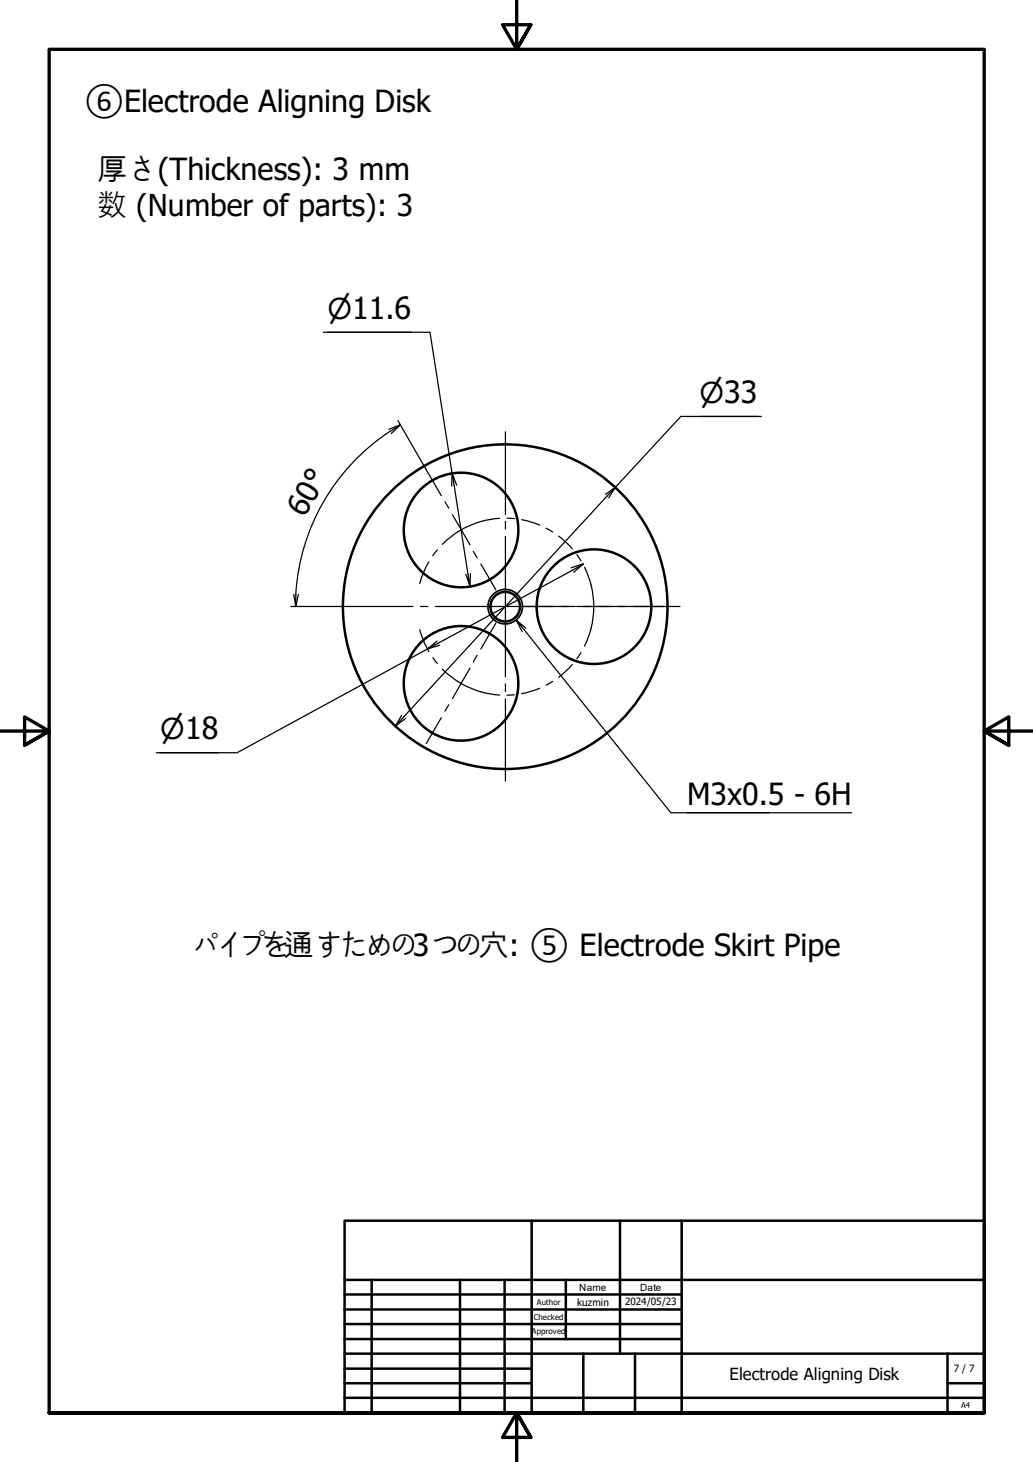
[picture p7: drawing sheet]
<svg xmlns="http://www.w3.org/2000/svg" width="210mm" height="297mm" viewBox="0 0 210 297" stroke-linecap="round" stroke-linejoin="round" font-family="sans-serif">
<!-- layer: Visible (ISO) -->
<g fill="none" stroke="#000" stroke-width=".51">
<circle cx="93.7" cy="107.7" r="11.6"/>
<circle cx="93.7" cy="138.8" r="11.6"/>
<circle cx="102.7" cy="123.3" r="3"/>
<circle cx="102.7" cy="123.3" r="33"/>
<circle cx="120.7" cy="123.3" r="11.6"/>
</g>
<!-- layer: Visible Narrow (ISO) -->
<circle cx="102.7" cy="123.3" r="3.5" fill="none" stroke="#000" stroke-width=".34"/>
<!-- layer: Border (ISO) -->
<path d="M105 0v10l-2.9-5h5.8l-2.9 5 2.9-5M0 148.5h10l-5-2.8v5.7l5-2.9-5 2.9M210 148.5h-10l5-2.8v5.7l-5-2.9 5 2.9M10 287v-277h190v277h-190h190M107.9 292l-2.9-5 2.9 5h-5.8l2.9-5v10" fill="none" stroke="#000" stroke-width=".68"/>
<!-- layer: Title (ISO) -->
<g fill="none" stroke="#000" stroke-width=".51">
<path d="M70 248h130v39h-130zM108 248v39M126 248v27M138.5 248v39M70 275h130M70 263h68.5M70 266.1h68.5M70 269h68.5M70 272.1h68.5M70 278.1h38M70 260h130M75.5 260v27"/>
<path d="M93.5 260v27M102.5 260v27M115 260v12.1M118.5 275v12M129 275v12M192.5 275v12M70 281h38M70 284h130M192.5 281h7.5"/>
</g>
<!-- layer: Center Mark (ISO) -->
<g fill="none" stroke="#000" stroke-width=".25">
<path d="M86.6 95.4l3.1 5.3M102.7 87.7v16.8M90.4 102l.8 1.2M91.9 104.6l3.6 6.1M96.2 112l.7 1.3M97.7 114.6l3.1 5.2M102.7 105.9v1.6M102.7 109v28.5M67.2 123.2h16.7M85.4 123.2h1.6M88.5 123.2h28.4M95.5 135.7l-3.6 6.2"/>
<path d="M96.9 133.1l-.7 1.4M100.8 126.6l-3.1 5.3M102.7 139v1.5M117.2 123.2h21M89.7 145.8l-3.1 5.3M91.2 143.2l-.8 1.3M102.7 142v16.7"/>
</g>
<!-- layer: Centerline (ISO) -->
<g fill="none" stroke="#000" stroke-width=".25">
<path d="M87.1 114.2l-.9 1.8-.9 2.6M88.9 111.7l-.9 1.2M101.5 105.3a18 18 0 0 0-11.6 5.3M103 105.3l1.5 .1M106 105.6l3.6 1.1M111 107.3l1.3 .8M113.5 108.9l2.8 2.6M117.2 112.7l.8 1.2M118.8 115.3a18 18 0 0 1 0 16M85.3 128l.6 1.9 1.2 2.5M88 133.6l.9 1.2M89.9 135.9a18 18 0 0 0 11.6 5.3"/>
<path d="M109.6 139.8l-3.6 1.1M112.3 138.5l-1.3 .7M116.3 135l-2.8 2.6M118 132.6l-.8 1.2M104.5 141.2h-1.5"/>
</g>
<!-- layer: Dimension (ISO) -->
<g fill="none" stroke="#000" stroke-width=".25">
<path d="M65.7 67.5h21.7l4.5 28.7-.1 2.5M66.5 67.5h17.1M79.2 87.7a42.3 42.3 0 0 0-19.1 35.5l-.4-2.4M79.2 87.7l2.2-1.4-1.9 1.8M80.9 85.5l5.7 9.9M81.4 86.3l-2.4 .9M92.8 98.6l-.9-2.4 3.6 22.9-.8-2.4M142.2 84.6h11.7M154.7 84.6h-16.4l-13.2 14.4-2.1 1.4M95.6 116.5l-.1 2.6M116.6 116.3l1.9-1.7-31.6 17.3 1.9-1.7M118.5 114.6l-2.4 .7"/>
<path d="M123.7 101.1l1.4-2.1-44.8 48.5 1.3-2.2M59.1 123.2h8.1M60.6 120.8l-.5 2.4M89.3 131.1l-2.4 .8-38.7 21h-16.5M32.5 152.9h11.9M82.4 146l-2.1 1.5"/>
</g>
<!-- layer: Symbol (ISO) -->
<path d="M104.9 126l1.2 2.3M106.8 127.6l-1.9-1.6 31.4 39.1h20M139.6 165.1h33.5" fill="none" stroke="#000" stroke-width=".25"/>
<g font-size="6.2">
<text x="17.1" y="22.8">⑥Electrode Aligning Disk</text>
<text x="19.7" y="36.6">厚さ(Thickness): 3 mm</text>
<text x="61.9" y="105.3" transform="rotate(-60 61.9 105.3)">60°</text>
<text x="139.6" y="163.6">M3x0.5 - 6H</text>
<text x="38.6" y="194.2">パイプを通すための3つの穴: ⑤ Electrode Skirt Pipe</text>
</g>
<text font-size="6.1" x="19.7" y="44">数 (Number of parts): 3</text>
<g font-size="5.8">
<text x="66.5" y="64.8">⌀11.6</text>
<text x="142.2" y="81.8">⌀33</text>
<text x="32.5" y="150.1">⌀18</text>
</g>
<text font-size="3.4" x="148.3" y="280.4">Electrode Aligning Disk</text>
<g font-size="2">
<text x="117.7" y="262.2">Name</text>
<text x="130" y="262.2">Date</text>
<text x="117.3" y="265.3">kuzmin</text>
<text x="127" y="265.1">2024/05/23</text>
<text x="193.8" y="278.7">7 / 7</text>
</g>
<g font-size="1.6">
<text x="108.5" y="268.2">Checked</text>
<text x="109.1" y="265.1">Author</text>
<text x="108" y="271">Approved</text>
<text x="195.3" y="286.1">A4</text>
</g>
</svg>
